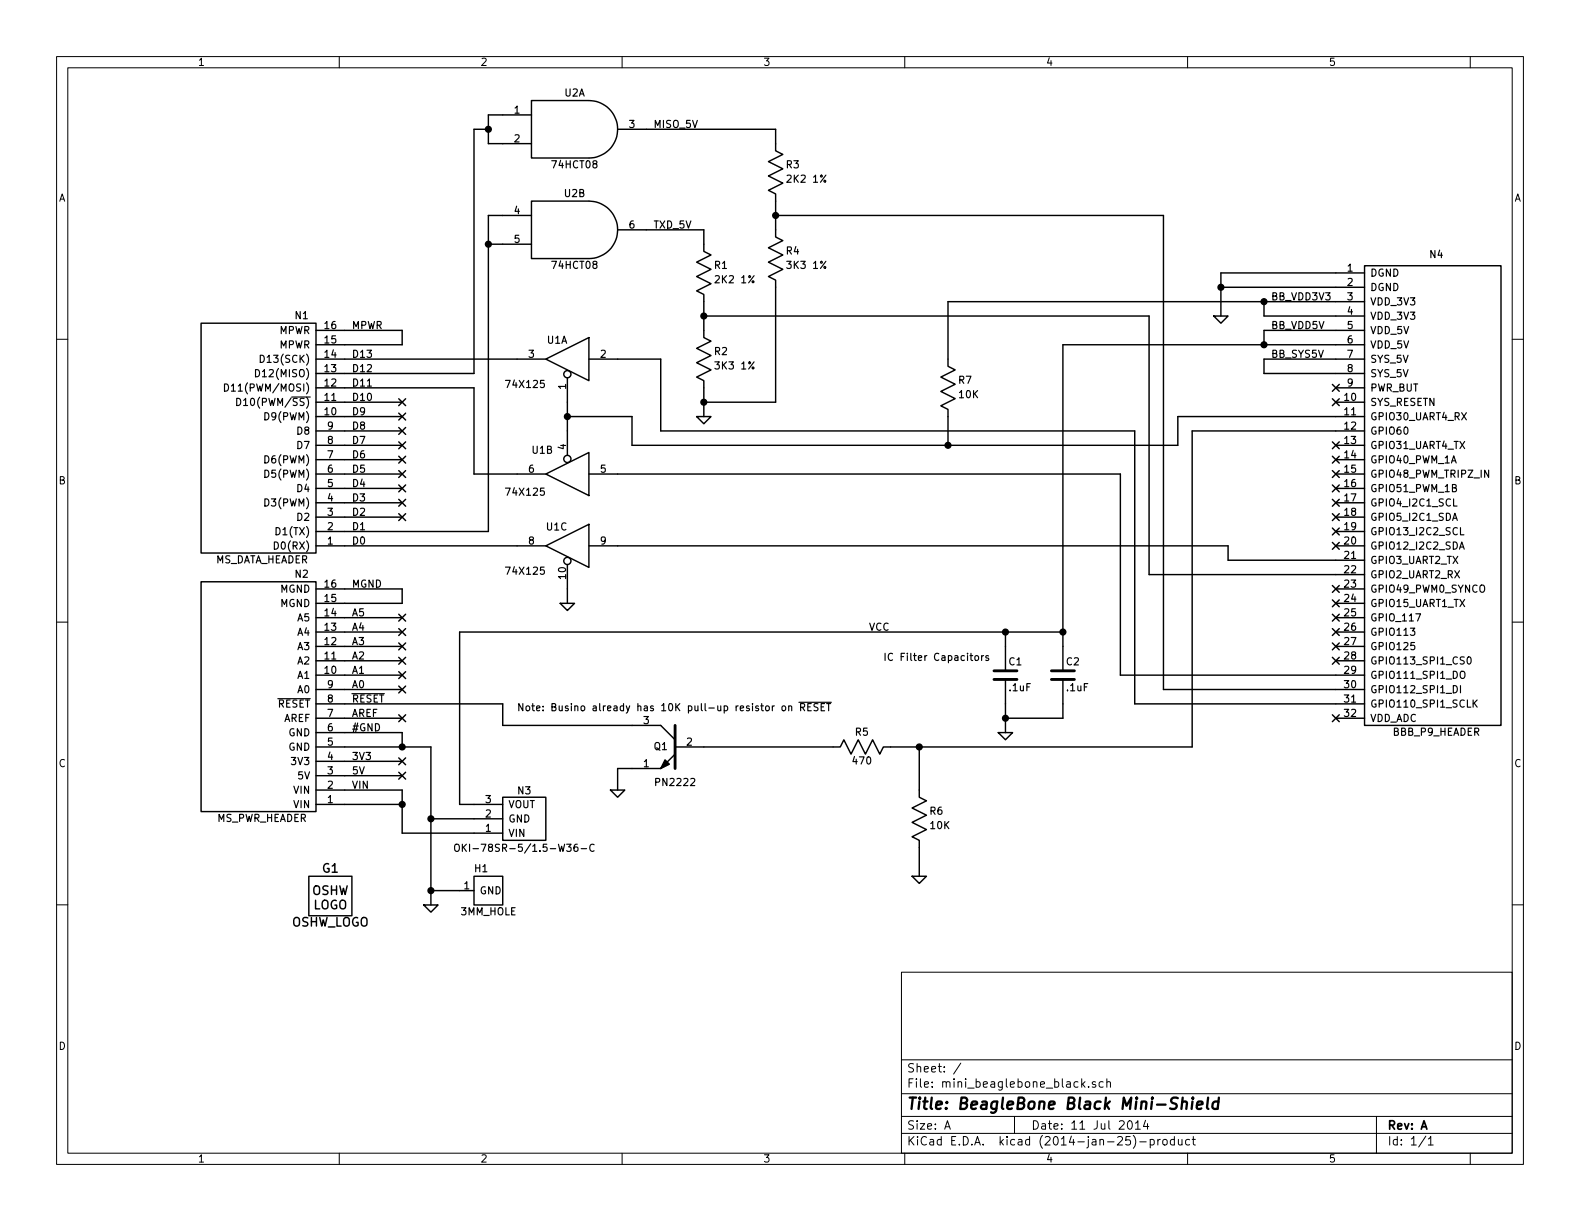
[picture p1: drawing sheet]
EESchema Schematic File Version 2
LIBS:mini_beaglebone_black
LIBS:power
LIBS:device
LIBS:transistors
LIBS:conn
LIBS:linear
LIBS:regul
LIBS:74xx
LIBS:cmos4000
LIBS:adc-dac
LIBS:memory
LIBS:xilinx
LIBS:special
LIBS:microcontrollers
LIBS:dsp
LIBS:microchip
LIBS:analog_switches
LIBS:motorola
LIBS:texas
LIBS:intel
LIBS:audio
LIBS:interface
LIBS:digital-audio
LIBS:philips
LIBS:display
LIBS:cypress
LIBS:siliconi
LIBS:opto
LIBS:atmel
LIBS:contrib
LIBS:valves
LIBS:mini_beaglebone_black-cache
EELAYER 24 0
EELAYER END
$Descr A 11000 8500
encoding utf-8
Sheet 1 1
Title "BeagleBone Black Mini-Shield"
Date "11 Jul 2014"
Rev "A"
Comp ""
Comment1 ""
Comment2 ""
Comment3 ""
Comment4 ""
$EndDescr
$Comp
L MS_DATA_HEADER N1
U 1 1
P 1800 3050
F 0 "N1" H 1500 3900 50  0000 C CNN
F 1 "MS_DATA_HEADER" H 1775 2200 50  0000 C CNN
F 2 "" H 1800 3050 60  0000 C CNN
F 3 "" H 1800 3050 60  0000 C CNN
	1    1800 3050
	-1   0    0    -1  
$EndComp
$Comp
L MS_PWR_HEADER N2
U 1 1
P 1800 4850
F 0 "N2" H 1500 5700 50  0000 C CNN
F 1 "MS_PWR_HEADER" H 1775 4000 50  0000 C CNN
F 2 "" H 1800 4850 60  0000 C CNN
F 3 "" H 1800 4850 60  0000 C CNN
	1    1800 4850
	-1   0    0    -1  
$EndComp
NoConn ~ 2800 2900
NoConn ~ 2800 3000
NoConn ~ 2800 3100
NoConn ~ 2800 3200
NoConn ~ 2800 3300
NoConn ~ 2800 3400
NoConn ~ 2800 3500
NoConn ~ 2800 3600
NoConn ~ 2800 4300
NoConn ~ 2800 4400
NoConn ~ 2800 4500
NoConn ~ 2800 4600
NoConn ~ 2800 4700
NoConn ~ 2800 4800
NoConn ~ 2800 5000
NoConn ~ 2800 5300
NoConn ~ 2800 5400
$Comp
L 3MM_HOLE H1
U 1 1
P 3400 6200
F 0 "H1" H 3350 6350 50  0000 C CNN
F 1 "3MM_HOLE" H 3400 6050 50  0000 C CNN
F 2 "" H 3400 6200 60  0000 C CNN
F 3 "" H 3400 6200 60  0000 C CNN
	1    3400 6200
	1    0    0    -1  
$EndComp
Text Label 2450 5100 0    50   ~ 0
#GND
Text Label 2450 2300 0    50   ~ 0
MPWR
Text Label 2450 4100 0    50   ~ 0
MGND
Text Label 2450 5500 0    50   ~ 0
VIN
Text Label 2450 2500 0    50   ~ 0
D13
Text Label 2450 2600 0    50   ~ 0
D12
Text Label 2450 2700 0    50   ~ 0
D11
Text Label 2450 2800 0    50   ~ 0
D10
Text Label 2450 2900 0    50   ~ 0
D9
Text Label 2450 3000 0    50   ~ 0
D8
Text Label 2450 3100 0    50   ~ 0
D7
Text Label 2450 3200 0    50   ~ 0
D6
Text Label 2450 3300 0    50   ~ 0
D5
Text Label 2450 3400 0    50   ~ 0
D4
Text Label 2450 3500 0    50   ~ 0
D3
Text Label 2450 3600 0    50   ~ 0
D2
Text Label 2450 3700 0    50   ~ 0
D1
Text Label 2450 3800 0    50   ~ 0
D0
Text Label 2450 4300 0    50   ~ 0
A5
Text Label 2450 4400 0    50   ~ 0
A4
Text Label 2450 4500 0    50   ~ 0
A3
Text Label 2450 4600 0    50   ~ 0
A2
Text Label 2450 4700 0    50   ~ 0
A1
Text Label 2450 4800 0    50   ~ 0
A0
Text Label 2450 4900 0    50   ~ 0
~RESET
Text Label 2450 5000 0    50   ~ 0
AREF
Text Label 2450 5300 0    50   ~ 0
3V3
Text Label 2450 5400 0    50   ~ 0
5V
$Comp
L OSHW_LOGO G1
U 1 1
P 2300 6250
F 0 "G1" H 2300 6450 60  0000 C CNN
F 1 "OSHW_LOGO" H 2300 6075 60  0000 C CNN
F 2 "" H 2300 6250 60  0000 C CNN
F 3 "" H 2300 6250 60  0000 C CNN
	1    2300 6250
	1    0    0    -1  
$EndComp
$Comp
L REGULATOR_CONNECTOR N3
U 1 1
P 3650 5700
F 0 "N3" H 3650 5500 50  0000 C CNN
F 1 "OKI-78SR-5/1.5-W36-C" H 3650 5900 50  0000 C CNN
F 2 "" H 3650 5700 60  0000 C CNN
F 3 "" H 3650 5700 60  0000 C CNN
	1    3650 5700
	1    0    0    1   
$EndComp
Text Label 6050 4400 0    50   ~ 0
VCC
$Comp
L NPN Q1
U 1 1
P 4700 5200
F 0 "Q1" H 4800 5200 50  0000 C CNN
F 1 "PN2222" H 4700 4950 50  0000 C CNN
F 2 "" H 4700 5200 60  0000 C CNN
F 3 "" H 4700 5200 60  0000 C CNN
	1    4700 5200
	-1   0    0    -1  
$EndComp
$Comp
L R_HORIZ R5
U 1 1
P 6000 5200
F 0 "R5" H 6000 5300 50  0000 C CNN
F 1 "470" H 6000 5100 50  0000 C CNN
F 2 "" H 6025 5200 60  0000 C CNN
F 3 "" H 6025 5200 60  0000 C CNN
	1    6000 5200
	1    0    0    -1  
$EndComp
$Comp
L R_VERT R6
U 1 1
P 6400 5700
F 0 "R6" H 6470 5750 50  0000 L CNN
F 1 "10K" H 6470 5650 50  0000 L CNN
F 2 "" H 6400 5750 60  0000 C CNN
F 3 "" H 6400 5750 60  0000 C CNN
	1    6400 5700
	1    0    0    -1  
$EndComp
$Comp
L GND #PWR01
U 1 1
P 6400 6100
F 0 "#PWR01" H 6400 6100 30  0001 C CNN
F 1 "GND" H 6400 6030 30  0001 C CNN
F 2 "" H 6400 6100 60  0000 C CNN
F 3 "" H 6400 6100 60  0000 C CNN
	1    6400 6100
	1    0    0    -1  
$EndComp
$Comp
L 74X08 U2
U 2 1
P 4000 1600
F 0 "U2" H 4000 1850 50  0000 C CNN
F 1 "74HCT08" H 4000 1350 50  0000 C CNN
F 2 "" H 4000 1600 60  0000 C CNN
F 3 "" H 4000 1600 60  0000 C CNN
	2    4000 1600
	1    0    0    -1  
$EndComp
$Comp
L R_VERT R1
U 1 1
P 4900 1900
F 0 "R1" H 4970 1950 50  0000 L CNN
F 1 "2K2 1%" H 4970 1850 50  0000 L CNN
F 2 "" H 4900 1950 60  0000 C CNN
F 3 "" H 4900 1950 60  0000 C CNN
	1    4900 1900
	1    0    0    -1  
$EndComp
$Comp
L R_VERT R2
U 1 1
P 4900 2500
F 0 "R2" H 4970 2550 50  0000 L CNN
F 1 "3K3 1%" H 4970 2450 50  0000 L CNN
F 2 "" H 4900 2550 60  0000 C CNN
F 3 "" H 4900 2550 60  0000 C CNN
	1    4900 2500
	1    0    0    -1  
$EndComp
$Comp
L GND #PWR02
U 1 1
P 4900 2900
F 0 "#PWR02" H 4900 2900 30  0001 C CNN
F 1 "GND" H 4900 2830 30  0001 C CNN
F 2 "" H 4900 2900 60  0000 C CNN
F 3 "" H 4900 2900 60  0000 C CNN
	1    4900 2900
	1    0    0    -1  
$EndComp
$Comp
L 74X08 U2
U 1 1
P 4000 900
F 0 "U2" H 4000 1150 50  0000 C CNN
F 1 "74HCT08" H 4000 650 50  0000 C CNN
F 2 "" H 4000 900 60  0000 C CNN
F 3 "" H 4000 900 60  0000 C CNN
	1    4000 900 
	1    0    0    -1  
$EndComp
$Comp
L R_VERT R3
U 1 1
P 5400 1200
F 0 "R3" H 5470 1250 50  0000 L CNN
F 1 "2K2 1%" H 5470 1150 50  0000 L CNN
F 2 "" H 5400 1250 60  0000 C CNN
F 3 "" H 5400 1250 60  0000 C CNN
	1    5400 1200
	1    0    0    -1  
$EndComp
$Comp
L R_VERT R4
U 1 1
P 5400 1800
F 0 "R4" H 5470 1850 50  0000 L CNN
F 1 "3K3 1%" H 5470 1750 50  0000 L CNN
F 2 "" H 5400 1850 60  0000 C CNN
F 3 "" H 5400 1850 60  0000 C CNN
	1    5400 1800
	1    0    0    -1  
$EndComp
$Comp
L 74X125 U1
U 1 1
P 3950 2500
F 0 "U1" H 3950 2600 50  0000 L BNN
F 1 "74X125" H 4100 2350 50  0000 L TNN
F 2 "" H 3950 2500 60  0000 C CNN
F 3 "" H 3950 2500 60  0000 C CNN
	1    3950 2500
	-1   0    0    -1  
$EndComp
$Comp
L 74X125 U1
U 2 1
P 3950 3300
F 0 "U1" H 4050 3100 50  0000 L BNN
F 1 "74X125" H 4100 3450 50  0000 L TNN
F 2 "" H 3950 3300 60  0000 C CNN
F 3 "" H 3950 3300 60  0000 C CNN
	2    3950 3300
	-1   0    0    1   
$EndComp
$Comp
L 74X125 U1
U 3 1
P 3950 3800
F 0 "U1" H 3950 3900 50  0000 L BNN
F 1 "74X125" H 4100 3650 50  0000 L TNN
F 2 "" H 3950 3800 60  0000 C CNN
F 3 "" H 3950 3800 60  0000 C CNN
	3    3950 3800
	-1   0    0    -1  
$EndComp
NoConn ~ 2800 2800
$Comp
L GND #PWR03
U 1 1
P 3950 4200
F 0 "#PWR03" H 3950 4200 30  0001 C CNN
F 1 "GND" H 3950 4130 30  0001 C CNN
F 2 "" H 3950 4200 60  0000 C CNN
F 3 "" H 3950 4200 60  0000 C CNN
	1    3950 4200
	1    0    0    -1  
$EndComp
$Comp
L GND #PWR04
U 1 1
P 4300 5500
F 0 "#PWR04" H 4300 5500 30  0001 C CNN
F 1 "GND" H 4300 5430 30  0001 C CNN
F 2 "" H 4300 5500 60  0000 C CNN
F 3 "" H 4300 5500 60  0000 C CNN
	1    4300 5500
	1    0    0    -1  
$EndComp
$Comp
L GND #PWR05
U 1 1
P 3000 6300
F 0 "#PWR05" H 3000 6300 30  0001 C CNN
F 1 "GND" H 3000 6230 30  0001 C CNN
F 2 "" H 3000 6300 60  0000 C CNN
F 3 "" H 3000 6300 60  0000 C CNN
	1    3000 6300
	1    0    0    -1  
$EndComp
Text Label 4550 900  0    50   ~ 0
MISO_5V
Text Label 4550 1600 0    50   ~ 0
TXD_5V
Text Notes 3600 4950 0    50   ~ 0
Note: Busino already has 10K pull-up resistor on ~RESET
$Comp
L R_VERT R7
U 1 1
P 6600 2700
F 0 "R7" H 6670 2750 50  0000 L CNN
F 1 "10K" H 6670 2650 50  0000 L CNN
F 2 "" H 6600 2750 60  0000 C CNN
F 3 "" H 6600 2750 60  0000 C CNN
	1    6600 2700
	1    0    0    -1  
$EndComp
$Comp
L GND #PWR06
U 1 1
P 7000 5100
F 0 "#PWR06" H 7000 5100 30  0001 C CNN
F 1 "GND" H 7000 5030 30  0001 C CNN
F 2 "" H 7000 5100 60  0000 C CNN
F 3 "" H 7000 5100 60  0000 C CNN
	1    7000 5100
	1    0    0    -1  
$EndComp
$Comp
L C_VERT C2
U 1 1
P 7400 4700
F 0 "C2" H 7420 4790 50  0000 L CNN
F 1 ".1uF" H 7420 4610 50  0000 L CNN
F 2 "" H 7438 4550 30  0000 C CNN
F 3 "" H 7400 4700 60  0000 C CNN
	1    7400 4700
	1    0    0    -1  
$EndComp
$Comp
L C_VERT C1
U 1 1
P 7000 4700
F 0 "C1" H 7020 4790 50  0000 L CNN
F 1 ".1uF" H 7020 4610 50  0000 L CNN
F 2 "" H 7038 4550 30  0000 C CNN
F 3 "" H 7000 4700 60  0000 C CNN
	1    7000 4700
	1    0    0    -1  
$EndComp
Text Notes 6150 4600 0    50   ~ 0
IC Filter Capacitors
$Comp
L BBB_P9_HEADER N4
U 1 1
P 10000 3450
F 0 "N4" H 10000 5125 50  0000 C CNN
F 1 "BBB_P9_HEADER" H 10000 1800 50  0000 C CNN
F 2 "" H 10000 3750 60  0000 C CNN
F 3 "" H 10000 3750 60  0000 C CNN
	1    10000 3450
	1    0    0    -1  
$EndComp
NoConn ~ 9300 2700
NoConn ~ 9300 2800
NoConn ~ 9300 5000
NoConn ~ 9300 3500
NoConn ~ 9300 3600
NoConn ~ 9300 3700
NoConn ~ 9300 3800
NoConn ~ 9300 4100
NoConn ~ 9300 3300
NoConn ~ 9300 3400
NoConn ~ 9300 3200
NoConn ~ 9300 3100
NoConn ~ 9300 4200
NoConn ~ 9300 4300
NoConn ~ 9300 4400
NoConn ~ 9300 4500
NoConn ~ 9300 4600
Wire Wire Line
	2400 2300 2800 2300
Wire Wire Line
	2800 2300 2800 2400
Wire Wire Line
	2800 2400 2400 2400
Wire Wire Line
	2400 4100 2800 4100
Wire Wire Line
	2800 4100 2800 4200
Wire Wire Line
	2800 4200 2400 4200
Wire Wire Line
	2400 5100 2800 5100
Wire Wire Line
	2800 5100 2800 5200
Wire Wire Line
	2400 5200 3000 5200
Wire Wire Line
	2400 5500 2800 5500
Wire Wire Line
	2800 5500 2800 5800
Connection ~ 2800 5200
Wire Wire Line
	2400 2900 2800 2900
Wire Wire Line
	2400 3000 2800 3000
Wire Wire Line
	2400 3100 2800 3100
Wire Wire Line
	2400 3200 2800 3200
Wire Wire Line
	2400 3300 2800 3300
Wire Wire Line
	2400 3400 2800 3400
Wire Wire Line
	2400 3500 2800 3500
Wire Wire Line
	2400 3600 2800 3600
Wire Wire Line
	2400 4300 2800 4300
Wire Wire Line
	2800 4400 2400 4400
Wire Wire Line
	2400 4500 2800 4500
Wire Wire Line
	2800 4600 2400 4600
Wire Wire Line
	2800 4700 2400 4700
Wire Wire Line
	2800 4800 2400 4800
Wire Wire Line
	2800 5000 2400 5000
Wire Wire Line
	2800 5300 2400 5300
Wire Wire Line
	2800 5400 2400 5400
Wire Wire Line
	3300 5700 3000 5700
Wire Wire Line
	3000 5200 3000 6300
Connection ~ 2800 5600
Wire Wire Line
	2800 5800 3300 5800
Wire Wire Line
	3000 6200 3200 6200
Connection ~ 3000 5700
Wire Wire Line
	4300 5500 4300 5350
Wire Wire Line
	4900 5200 5800 5200
Wire Wire Line
	6400 5200 6400 5500
Wire Wire Line
	6400 5900 6400 6100
Wire Wire Line
	3400 3700 2400 3700
Wire Wire Line
	3400 1500 3400 3700
Wire Wire Line
	4900 2700 4900 2900
Wire Wire Line
	4900 2100 4900 2300
Wire Wire Line
	4900 1600 4500 1600
Connection ~ 4900 2200
Wire Wire Line
	3500 800  3400 800 
Wire Wire Line
	3400 800  3400 1000
Wire Wire Line
	3400 1000 3500 1000
Wire Wire Line
	3400 900  3300 900 
Wire Wire Line
	3300 900  3300 2600
Wire Wire Line
	3300 2600 2400 2600
Connection ~ 3400 900 
Wire Wire Line
	4900 2800 5400 2800
Wire Wire Line
	5400 2800 5400 2000
Connection ~ 4900 2800
Wire Wire Line
	5400 1400 5400 1600
Wire Wire Line
	5400 900  4500 900 
Wire Wire Line
	2400 2800 2800 2800
Wire Wire Line
	3600 2500 2400 2500
Wire Wire Line
	2400 2700 3300 2700
Wire Wire Line
	3300 2700 3300 3300
Wire Wire Line
	3300 3300 3600 3300
Wire Wire Line
	4300 2500 4600 2500
Wire Wire Line
	4600 2500 4600 3000
Wire Wire Line
	2400 3800 3600 3800
Wire Wire Line
	3950 4200 3950 4100
Connection ~ 5400 1500
Connection ~ 3000 6200
Wire Wire Line
	4900 1700 4900 1600
Wire Wire Line
	5400 1000 5400 900 
Wire Wire Line
	2800 5600 2400 5600
Wire Wire Line
	3300 5600 3200 5600
Wire Wire Line
	3200 5600 3200 4400
Connection ~ 7000 4400
Wire Wire Line
	7400 2400 7400 4500
Connection ~ 7400 4400
Wire Wire Line
	7000 4900 7000 5100
Wire Wire Line
	7400 4900 7400 5000
Wire Wire Line
	7400 5000 7000 5000
Connection ~ 7000 5000
Wire Wire Line
	4400 2900 3950 2900
Wire Wire Line
	3950 2800 3950 3000
Connection ~ 3950 2900
Wire Wire Line
	4400 3100 4400 2900
Wire Wire Line
	4400 5050 3500 5050
Wire Wire Line
	3500 5050 3500 4900
Wire Wire Line
	3500 4900 2400 4900
Wire Wire Line
	4300 5350 4400 5350
Wire Wire Line
	7000 4500 7000 4400
Wire Wire Line
	3200 4400 7400 4400
Wire Wire Line
	6200 5200 8300 5200
Wire Wire Line
	9300 2000 8500 2000
Wire Wire Line
	8500 1900 8500 2200
Wire Wire Line
	8500 1900 9300 1900
Wire Wire Line
	6600 2100 9300 2100
Wire Wire Line
	8800 2100 8800 2200
Wire Wire Line
	8800 2200 9300 2200
Wire Wire Line
	9300 2300 8800 2300
Wire Wire Line
	8800 2300 8800 2400
Wire Wire Line
	7400 2400 9300 2400
Wire Wire Line
	9300 2500 8800 2500
Wire Wire Line
	8800 2500 8800 2600
Wire Wire Line
	8800 2600 9300 2600
Wire Wire Line
	3400 1500 3500 1500
Wire Wire Line
	3500 1700 3400 1700
Connection ~ 3400 1700
Wire Wire Line
	8550 3900 9300 3900
Wire Wire Line
	8550 3900 8550 3800
Wire Wire Line
	8550 3800 4300 3800
Wire Wire Line
	9300 4000 8000 4000
Wire Wire Line
	8000 4000 8000 2200
Wire Wire Line
	8000 2200 4900 2200
Connection ~ 6400 5200
Wire Wire Line
	9300 3000 8300 3000
Wire Wire Line
	9300 4700 7800 4700
Wire Wire Line
	7800 4700 7800 3300
Wire Wire Line
	7800 3300 4300 3300
Wire Wire Line
	5400 1500 8100 1500
Wire Wire Line
	8100 1500 8100 4800
Wire Wire Line
	8100 4800 9300 4800
Wire Wire Line
	9300 4900 7900 4900
Wire Wire Line
	7900 4900 7900 3000
Wire Wire Line
	7900 3000 4600 3000
Wire Wire Line
	8300 3000 8300 5200
Wire Wire Line
	4400 3100 8200 3100
Wire Wire Line
	8200 3100 8200 2900
Wire Wire Line
	8200 2900 9300 2900
Wire Wire Line
	6600 2900 6600 3100
Connection ~ 6600 3100
Wire Wire Line
	6600 2100 6600 2500
Connection ~ 8800 2100
Connection ~ 8800 2400
$Comp
L GND #PWR07
U 1 1
P 8500 2200
F 0 "#PWR07" H 8500 2200 30  0001 C CNN
F 1 "GND" H 8500 2130 30  0001 C CNN
F 2 "" H 8500 2200 60  0000 C CNN
F 3 "" H 8500 2200 60  0000 C CNN
	1    8500 2200
	1    0    0    -1  
$EndComp
Connection ~ 8500 2000
Text Label 8850 2500 0    50   ~ 0
BB_SYS5V
Text Label 8850 2300 0    50   ~ 0
BB_VDD5V
Text Label 8850 2100 0    50   ~ 0
BB_VDD3V3
$EndSCHEMATC
